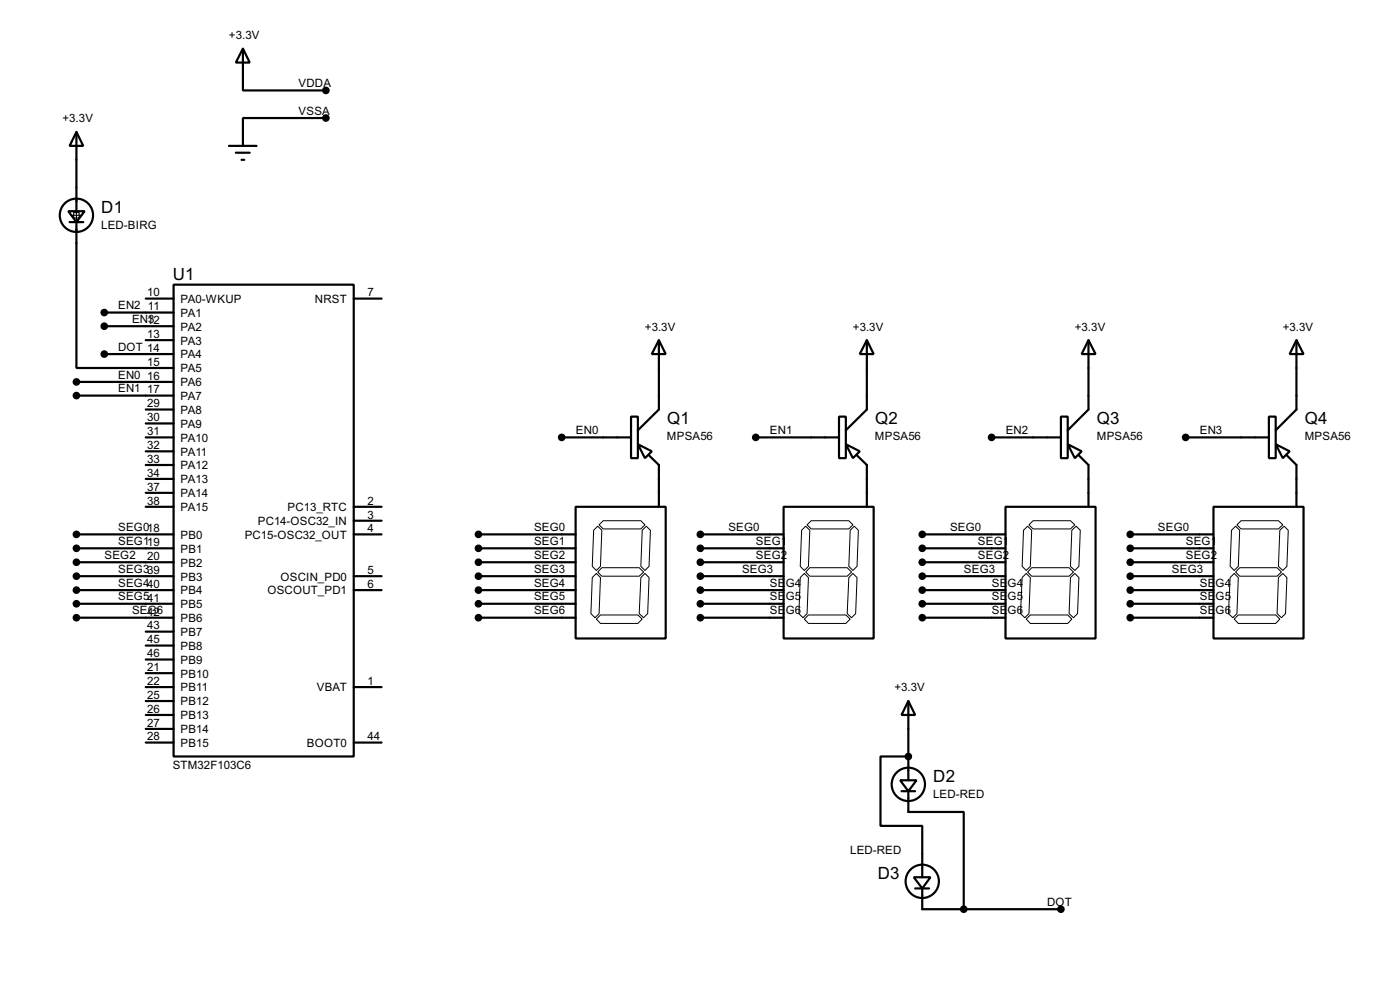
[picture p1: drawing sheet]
<svg xmlns="http://www.w3.org/2000/svg" width="256mm" height="180mm" viewBox="0 0 256 180" stroke-linecap="round" stroke-linejoin="round" font-family="sans-serif">
<g fill="none" stroke="#000" stroke-width=".4">
<path d="M44.5 8.9l1.3 2.6h-2.6zM44.5 8.9v7.7h15.2M12.5 38.7h3l-1.5 2zM14 24.2l1.3 2.5h-2.5zM14 24.2v14.5M42 26.7h5M43.2 28h2.6M44.3 29.3h.5M59.7 21.6h-15.2v5.1M12.8 40.7h2.5M14 40.7v26.7h17.8M19.1 57.2h12.7"/>
<path d="M19.1 59.7h12.7M26.7 54.7h5.1M31.8 52.1h33v86.4h-33zM64.8 54.7h5.1M14 69.9h17.8M14 72.4h17.8M19.1 64.8h12.7M26.7 62.3h5.1M26.7 75h5.1M26.7 77.5h5.1M115.6 76.3h1.3v7.6h-1.3zM120.7 62.3l1.3 2.5h-2.6z"/>
<path d="M120.7 62.3v12.7l-3.8 3.8M153.7 76.3h1.3v7.6h-1.3zM158.8 62.3l1.3 2.5h-2.6zM158.8 62.3v12.7l-3.8 3.8M194.4 76.3h1.2v7.6h-1.2zM199.4 62.3l1.3 2.5h-2.5zM199.4 62.3v12.7l-3.8 3.8M232.5 76.3h1.2v7.6h-1.2zM237.5 62.3l1.3 2.5h-2.5zM237.5 62.3v12.7l-3.8 3.8M14 97.8h17.8M26.7 80.1h5.1"/>
<path d="M26.7 82.6h5.1M26.7 85.1h5.1M26.7 87.7h5.1M26.7 90.2h5.1M26.7 92.8h5.1M64.8 97.8h5.1M64.8 92.8h5.1M64.8 95.3h5.1M87.7 97.8h17.8M102.9 80.1h12.7M105.5 92.8h16.5v24.1h-16.5zM116.9 81.3l2.5 1.3-1.2 1.3z"/>
<path d="M118.9 83.4l1.8 1.7v7.7M128.3 97.8h15.3M138.5 80.1h15.2M143.6 92.8h16.5v24.1h-16.5zM155 81.3l2.5 1.3-1.2 1.3zM157 83.4l1.8 1.7v7.7M169 97.8h15.2M181.7 80.1h12.7M184.2 92.8h16.5v24.1h-16.5zM195.6 81.3l2.6 1.3-1.3 1.3zM197.7 83.4l1.7 1.7v7.7M207.1 97.8h15.2"/>
<path d="M217.2 80.1h15.3M222.3 92.8h16.5v24.1h-16.5zM233.7 81.3l2.6 1.3-1.3 1.3zM235.8 83.4l1.7 1.7v7.7M14 100.4h17.8M14 102.9h17.8M14 105.5h17.8M14 108h17.8M14 110.5h17.8M14 113.1h17.8M26.7 118.2h5.1M26.7 115.6h5.1"/>
<path d="M64.8 105.5h5.1M64.8 108h5.1M87.7 100.4h17.8M87.7 102.9h17.8M87.7 105.5h17.8M87.7 108h17.8M87.7 110.5h17.8M87.7 113.1h17.8M128.3 100.4h15.3M128.3 102.9h15.3M128.3 105.5h15.3M128.3 108h15.3"/>
<path d="M128.3 110.5h15.3M128.3 113.1h15.3M169 100.4h15.2M169 102.9h15.2M169 105.5h15.2M169 108h15.2M169 110.5h15.2M169 113.1h15.2M207.1 100.4h15.2M207.1 102.9h15.2M207.1 105.5h15.2M207.1 108h15.2"/>
<path d="M207.1 110.5h15.2M207.1 113.1h15.2M26.7 135.9h5.1M26.7 120.7h5.1M26.7 123.2h5.1M26.7 125.8h5.1M26.7 128.3h5.1M26.7 130.9h5.1M26.7 133.4h5.1M64.8 135.9h5.1M64.8 125.8h5.1M166.4 128.3l1.3 2.6h-2.5z"/>
<path d="M166.4 138.5h-5.1v12.7h7.7v9.4M166.4 128.3v14.5M164.9 142.8h3l-1.5 2zM165.2 144.8h2.5M166.4 144.8v3.8h10.2v17.8M167.4 160.6h3.1l-1.5 2zM167.7 162.6h2.5M169 162.6v3.8h25.4"/>
<circle cx="14" cy="39.4" r="3.1"/>
<circle cx="166.4" cy="143.6" r="3.1"/>
<circle cx="168.9" cy="161.3" r="3.1"/>
</g>
<circle cx="166.4" cy="138.5" r=".2" fill="#000"/>
<path d="M13 39.4h2M13.5 38.9h1v1h-1zM14 38.4v2" fill="none" stroke="#000" stroke-width=".2"/>
<g fill="#000" stroke="#000" stroke-width=".4">
<circle cx="59.7" cy="16.6" r=".5"/>
<circle cx="59.7" cy="21.6" r=".5"/>
<circle cx="19.1" cy="57.2" r=".5"/>
<circle cx="19.1" cy="59.7" r=".5"/>
<circle cx="14" cy="69.9" r=".5"/>
<circle cx="14" cy="72.4" r=".5"/>
<circle cx="19.1" cy="64.8" r=".5"/>
<circle cx="14" cy="97.8" r=".5"/>
<circle cx="87.6" cy="97.8" r=".5"/>
<circle cx="102.9" cy="80.1" r=".5"/>
<circle cx="128.3" cy="97.8" r=".5"/>
<circle cx="138.4" cy="80.1" r=".5"/>
<circle cx="168.9" cy="97.8" r=".5"/>
<circle cx="181.6" cy="80.1" r=".5"/>
<circle cx="207" cy="97.8" r=".5"/>
<circle cx="217.2" cy="80.1" r=".5"/>
<circle cx="14" cy="110.5" r=".5"/>
<circle cx="14" cy="113.1" r=".5"/>
<circle cx="14" cy="102.9" r=".5"/>
<circle cx="14" cy="105.5" r=".5"/>
<circle cx="14" cy="108" r=".5"/>
<circle cx="14" cy="100.4" r=".5"/>
<circle cx="87.6" cy="102.9" r=".5"/>
<circle cx="87.6" cy="105.5" r=".5"/>
<circle cx="87.6" cy="110.5" r=".5"/>
<circle cx="87.6" cy="113.1" r=".5"/>
<circle cx="87.6" cy="108" r=".5"/>
<circle cx="87.6" cy="100.4" r=".5"/>
<circle cx="128.3" cy="102.9" r=".5"/>
<circle cx="128.3" cy="108" r=".5"/>
<circle cx="128.3" cy="110.5" r=".5"/>
<circle cx="128.3" cy="105.5" r=".5"/>
<circle cx="128.3" cy="113.1" r=".5"/>
<circle cx="128.3" cy="100.4" r=".5"/>
<circle cx="168.9" cy="108" r=".5"/>
<circle cx="168.9" cy="110.5" r=".5"/>
<circle cx="168.9" cy="105.5" r=".5"/>
<circle cx="168.9" cy="102.9" r=".5"/>
<circle cx="168.9" cy="113.1" r=".5"/>
<circle cx="168.9" cy="100.4" r=".5"/>
<circle cx="207" cy="113.1" r=".5"/>
<circle cx="207" cy="102.9" r=".5"/>
<circle cx="207" cy="110.5" r=".5"/>
<circle cx="207" cy="108" r=".5"/>
<circle cx="207" cy="105.5" r=".5"/>
<circle cx="207" cy="100.4" r=".5"/>
<circle cx="166.4" cy="138.5" r=".5"/>
<circle cx="176.5" cy="166.4" r=".5"/>
<circle cx="194.3" cy="166.4" r=".5"/>
</g>
<g fill="none" stroke="#000" stroke-width=".18">
<path d="M108.8 97.1l.7-.8 .8 .8-.3 6.6-.7 .7-.8-.7zM109.8 96.1l.7-.8h6.9l.8 .8-.8 .7h-6.9zM117.7 97.1l.7-.8 .8 .8-.3 6.6-.7 .7-.8-.7zM146.9 97.1l.7-.8 .8 .8-.3 6.6-.7 .7-.8-.7zM147.9 96.1l.7-.8h6.9l.8 .8-.8 .7h-6.9zM155.8 97.1l.7-.8 .8 .8-.3 6.6-.7 .7-.8-.7zM187.5 97.1l.8-.8 .7 .8-.2 6.6-.8 .7-.7-.7zM189.3 95.3h6.8l.8 .8-.8 .7h-6.8l-.8-.7zM196.4 97.1l.8-.8 .7 .8-.2 6.6-.8 .7-.8-.7zM225.6 97.1l.8-.8 .7 .8-.2 6.6-.8 .7-.7-.7zM226.6 96.1l.8-.8h6.8l.8 .8-.8 .7h-6.8zM234.5 97.1l.8-.8 .7 .8-.2 6.6-.8 .7-.8-.7z"/>
<path d="M108.5 105.7l.8-.7 .7 .7-.2 6.6-.8 .8-.7-.8zM109.3 113.3l.7-.7h6.9l.8 .7-.8 .8h-6.9zM110.3 103.9h6.8l.8 .8-.8 .8h-6.8l-.8-.8zM117.4 105.7l.8-.7 .7 .7-.2 6.6-.8 .8-.8-.8zM147.4 113.3l.7-.7h6.9l.8 .7-.8 .8h-6.9zM147.4 105l.7 .7-.2 6.6-.8 .8-.7-.8 .2-6.6zM148.4 103.9h6.8l.8 .8-.8 .8h-6.8l-.8-.8zM155.5 105.7l.8-.7 .7 .7-.2 6.6-.8 .8-.8-.8zM187.3 105.7l.7-.7 .8 .7-.3 6.6-.7 .8-.8-.8zM188 113.3l.8-.7h6.8l.8 .7-.8 .8h-6.8zM189 103.9h6.9l.8 .8-.8 .8h-6.9l-.7-.8zM196.1 105.7l.8-.7 .8 .7-.3 6.6-.7 .8-.8-.8z"/>
<path d="M225.4 105.7l.7-.7 .8 .7-.3 6.6-.7 .8-.8-.8zM226.1 113.3l.8-.7h6.8l.8 .7-.8 .8h-6.8zM227.1 103.9h6.9l.8 .8-.8 .8h-6.9l-.7-.8zM234.2 105.7l.8-.7 .8 .7-.3 6.6-.7 .8-.8-.8z"/>
</g>
<g font-size="3.5">
<text x="18.6" y="39.1">D1</text>
<text x="31.7" y="51.3">U1</text>
<text x="122.2" y="77.6">Q1</text>
<text x="160.3" y="77.6">Q2</text>
<text x="201" y="77.6">Q3</text>
<text x="239.1" y="77.6">Q4</text>
<text x="171" y="143.2">D2</text>
<text x="160.8" y="161">D3</text>
</g>
<g font-size="2.4">
<text x="42" y="7.2">+3.3V</text>
<text x="54.7" y="15.9">VDDA</text>
<text x="11.5" y="22.4">+3.3V</text>
<text x="54.7" y="21">VSSA</text>
<text x="18.5" y="42">LED-BIRG</text>
<text x="21.6" y="56.6">EN2</text>
<text x="24.2" y="59.1">EN132</text>
<text x="27" y="54.3">10</text>
<text x="27.1" y="56.8">11</text>
<text x="33.1" y="55.4">PA0-WKUP</text>
<text x="33.1" y="58">PA1</text>
<text x="57.7" y="55.4">NRST</text>
<text x="67.4" y="54.3">7</text>
<text x="21.6" y="64.2">DOT 14</text>
<text x="27" y="61.9">13</text>
<text x="33.1" y="60.5">PA2</text>
<text x="33.1" y="63.1">PA3</text>
<text x="33.1" y="65.6">PA4</text>
<text x="118.2" y="60.5">+3.3V</text>
<text x="156.3" y="60.5">+3.3V</text>
<text x="196.9" y="60.5">+3.3V</text>
<text x="235" y="60.5">+3.3V</text>
<text x="21.6" y="69.3">EN0</text>
<text x="21.6" y="71.8">EN1</text>
<text x="27" y="67">15</text>
<text x="27" y="69.5">16</text>
<text x="27" y="72">17</text>
<text x="33.1" y="68.1">PA5</text>
<text x="33.1" y="70.7">PA6</text>
<text x="27" y="74.6">29</text>
<text x="27" y="77.1">30</text>
<text x="33.1" y="73.2">PA7</text>
<text x="33.1" y="75.8">PA8</text>
<text x="27" y="79.7">31</text>
<text x="27" y="82.2">32</text>
<text x="33.1" y="78.3">PA9</text>
<text x="33.1" y="80.8">PA10</text>
<text x="33.1" y="83.4">PA11</text>
<text x="105.5" y="79.5">EN0</text>
<text x="122.2" y="80.6">MPSA56</text>
<text x="141" y="79.5">EN1</text>
<text x="160.3" y="80.6">MPSA56</text>
<text x="184.2" y="79.5">EN2</text>
<text x="200.9" y="80.6">MPSA56</text>
<text x="219.8" y="79.5">EN3</text>
<text x="239" y="80.6">MPSA56</text>
<text x="27" y="84.7">33</text>
<text x="27" y="87.3">34</text>
<text x="27" y="89.8">37</text>
<text x="33.1" y="85.9">PA12</text>
<text x="33.1" y="88.5">PA13</text>
<text x="27" y="92.4">38</text>
<text x="33.1" y="91">PA14</text>
<text x="33.1" y="93.6">PA15</text>
<text x="52.7" y="93.6">PC13_RTC</text>
<text x="67.4" y="92.4">2</text>
<text x="67.4" y="94.9">3</text>
<text x="21.6" y="97.2">SEG018</text>
<text x="21.6" y="99.8">SEG119</text>
<text x="33.1" y="98.6">PB0</text>
<text x="33.1" y="101.2">PB1</text>
<text x="44.8" y="98.6">PC15-OSC32_OUT</text>
<text x="47.2" y="96.1">PC14-OSC32_IN</text>
<text x="67.4" y="97.4">4</text>
<text x="97.8" y="97.2">SEG0</text>
<text x="97.8" y="99.8">SEG1</text>
<text x="133.4" y="97.2">SEG0</text>
<text x="138.5" y="99.8">SEG1</text>
<text x="174" y="97.2">SEG0</text>
<text x="179.1" y="99.8">SEG1</text>
<text x="212.1" y="97.2">SEG0</text>
<text x="217.2" y="99.8">SEG1</text>
<text x="19.1" y="102.3">SEG2</text>
<text x="21.6" y="104.9">SEG339</text>
<text x="21.6" y="107.4">SEG440</text>
<text x="27" y="102.5">20</text>
<text x="33.1" y="103.7">PB2</text>
<text x="33.1" y="106.3">PB3</text>
<text x="51.4" y="106.3">OSCIN_PD0</text>
<text x="67.4" y="105.1">5</text>
<text x="67.4" y="107.6">6</text>
<text x="97.8" y="102.3">SEG2</text>
<text x="97.8" y="104.9">SEG3</text>
<text x="97.8" y="107.4">SEG4</text>
<text x="135.9" y="104.9">SEG3</text>
<text x="138.5" y="102.3">SEG2</text>
<text x="141" y="107.4">SE</text>
<text x="143.9" y="107.4">G4</text>
<text x="176.6" y="104.9">SEG3</text>
<text x="179.1" y="102.3">SEG2</text>
<text x="181.7" y="107.4">SE</text>
<text x="184.6" y="107.4">G4</text>
<text x="214.7" y="104.9">SEG3</text>
<text x="217.2" y="102.3">SEG2</text>
<text x="219.8" y="107.4">SE</text>
<text x="222.7" y="107.4">G4</text>
<text x="21.6" y="109.9">SEG541</text>
<text x="24.2" y="112.5">SE4G26</text>
<text x="33.1" y="108.8">PB4</text>
<text x="33.1" y="111.3">PB5</text>
<text x="33.1" y="113.9">PB6</text>
<text x="49" y="108.8">OSCOUT_PD1</text>
<text x="97.8" y="109.9">SEG5</text>
<text x="97.8" y="112.5">SEG6</text>
<text x="141" y="109.9">SE</text>
<text x="141" y="112.5">SE</text>
<text x="143.9" y="109.9">G5</text>
<text x="143.9" y="112.5">G6</text>
<text x="181.7" y="109.9">SE</text>
<text x="181.7" y="112.5">SE</text>
<text x="184.6" y="109.9">G5</text>
<text x="184.6" y="112.5">G6</text>
<text x="219.8" y="109.9">SE</text>
<text x="219.8" y="112.5">SE</text>
<text x="222.7" y="109.9">G5</text>
<text x="222.7" y="112.5">G6</text>
<text x="27" y="117.8">45</text>
<text x="27" y="115.2">43</text>
<text x="33.1" y="119">PB8</text>
<text x="33.1" y="116.4">PB7</text>
<text x="27" y="120.3">46</text>
<text x="27" y="122.8">21</text>
<text x="27" y="125.4">22</text>
<text x="33.1" y="121.5">PB9</text>
<text x="33.1" y="124">PB10</text>
<text x="67.4" y="125.4">1</text>
<text x="27" y="127.9">25</text>
<text x="27" y="130.5">26</text>
<text x="33.1" y="126.6">PB11</text>
<text x="33.1" y="129.1">PB12</text>
<text x="33.1" y="131.7">PB13</text>
<text x="58" y="126.6">VBAT</text>
<text x="163.9" y="126.6">+3.3V</text>
<text x="27" y="133">27</text>
<text x="27" y="135.5">28</text>
<text x="33.1" y="134.2">PB14</text>
<text x="33.1" y="136.7">PB15</text>
<text x="56.2" y="136.7">BOOT0</text>
<text x="67.4" y="135.5">44</text>
<text x="31.6" y="140.7">STM32F103C6</text>
<text x="170.9" y="146.1">LED-RED</text>
<text x="155.7" y="156.3">LED-RED</text>
<text x="191.8" y="165.8">DOT</text>
</g>
</svg>
